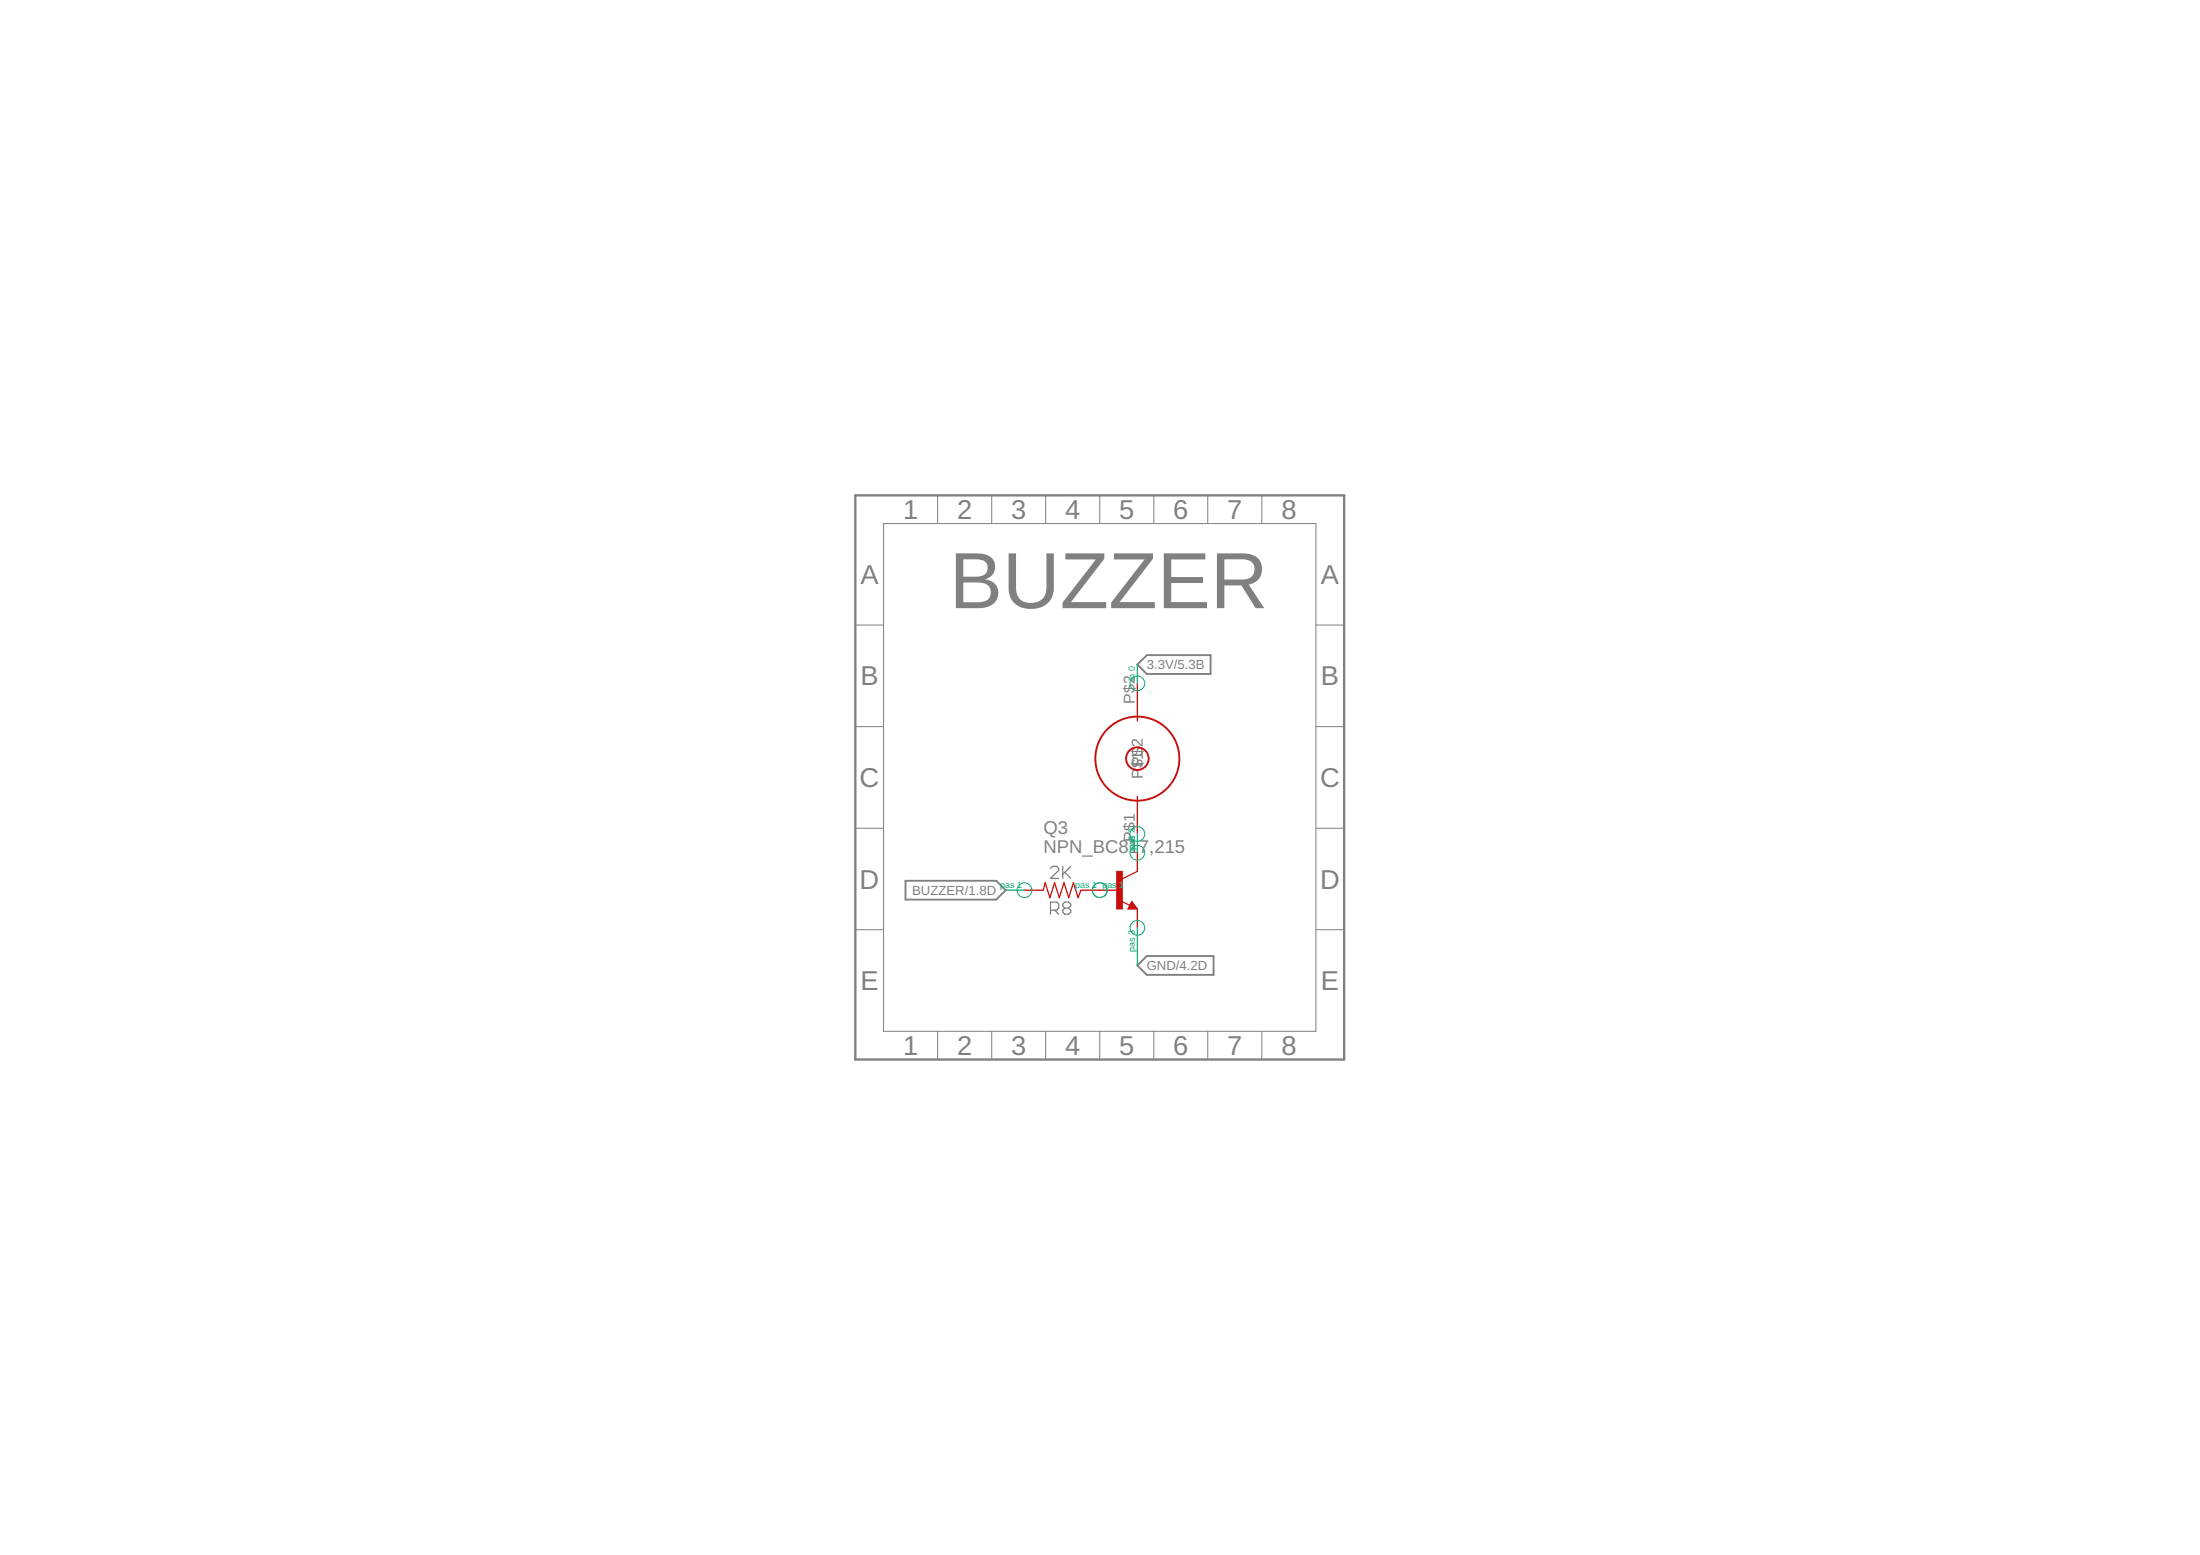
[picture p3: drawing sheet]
<svg xmlns="http://www.w3.org/2000/svg" width="297mm" height="210mm" viewBox="0 0 297 210" stroke-linecap="round" stroke-linejoin="round" font-family="sans-serif">
<path d="M141.8 117.2l.3-.3h.6l.2 .3v.3l-1.1 1.1h1.1M143.5 116.9v1.7M143.8 117.8l.8 .8M144.6 116.9l-1.1 1.1M141.8 122.9h.9l.2-.3v-.6l-.2-.2h-.9v1.6M142.4 122.9l.5 .5M143.8 122.6l-.3-.3v-.3l.3-.2h.5l.3 .2v.3l-.3 .3M143.8 122.6l-.3 .3v.2l.3 .3h.5l.3-.3v-.2l-.3-.3M143.8 122.6h.5" fill="none" stroke="#808080" stroke-width=".17"/>
<path d="M115.5 66.9h66v76.1h-66z" fill="none" stroke="#808080" stroke-width=".32"/>
<g fill="none" stroke="#808080" stroke-width=".14">
<path d="M119.3 70.7h58.4v68.5h-58.4zM126.6 66.9v3.8M133.9 66.9v3.8M141.2 66.9v3.8M148.5 66.9v3.8M155.8 66.9v3.8M163.1 66.9v3.8M170.4 66.9v3.8M115.5 84.4h3.8M115.5 98.1h3.8M177.7 84.4h3.8M177.7 98.1h3.8"/>
<path d="M115.5 111.8h3.8M177.7 111.8h3.8M115.5 125.5h3.8M126.6 139.2v3.8M133.9 139.2v3.8M141.2 139.2v3.8M148.5 139.2v3.8M155.8 139.2v3.8M163.1 139.2v3.8M170.4 139.2v3.8M177.7 125.5h3.8"/>
</g>
<path d="M153.6 89.7l1.2-1.3h8.6v2.6h-8.6zM122.3 118.9h12.2l1.3 1.3-1.3 1.2h-12.2zM153.6 130.3l1.2-1.2h9.1v2.5h-9.1z" fill="none" stroke="#808080" stroke-width=".25"/>
<path d="M153.6 92.2v5.1M153.6 115.1v2.5l-2.1 1M153.6 107.5v5.1M138.3 120.2h2.6l.2-1.1 .7 2.1 .6-2.1 .6 2.1 .7-2.1 .6 2.1 .6-2.1 .7 2.1 .3-1h5.1M151.3 121.6l1.3 .6M152.8 121.7l.8 1h-1.3zM153.6 122.7v2.5" fill="none" stroke="#c90d0c" stroke-width=".17"/>
<g fill="none" stroke="#c90d0c" stroke-width=".25">
<path d="M152.8 122.2l.1 .2h-.4l.3-.5 .5 .7h-.8"/>
<circle cx="153.6" cy="102.4" r="5.7"/>
<circle cx="153.6" cy="102.4" r="1.52"/>
</g>
<path d="M150.8 117.6h.7v5.1h-.7z" fill="#c90d0c" stroke="#c90d0c" stroke-width=".14"/>
<g fill="none" stroke="#0dab76" stroke-width=".14">
<circle cx="153.6" cy="92.2" r=".99"/>
<circle cx="153.6" cy="115.1" r=".99"/>
<circle cx="153.6" cy="112.6" r=".99"/>
<circle cx="138.3" cy="120.2" r=".99"/>
<circle cx="148.5" cy="120.2" r=".99"/>
<circle cx="153.6" cy="125.2" r=".99"/>
</g>
<path d="M153.6 89.7v2.5M153.6 112.6v2.5M135.8 120.2h2.5M153.6 125.2v5.1" fill="none" stroke="#0dab76" stroke-width=".17"/>
<text font-size="10.8" fill="#808080" x="128.2" y="82.1">BUZZER</text>
<g font-size="3.7" fill="#808080">
<text x="121.9" y="70.1">1</text>
<text x="129.2" y="70.1">2</text>
<text x="136.5" y="70.1">3</text>
<text x="143.8" y="70.1">4</text>
<text x="151.1" y="70.1">5</text>
<text x="158.4" y="70.1">6</text>
<text x="165.7" y="70.1">7</text>
<text x="173" y="70.1">8</text>
<text x="116.2" y="78.8">A</text>
<text x="178.3" y="78.8">A</text>
<text x="116.2" y="92.5">B</text>
<text x="178.3" y="92.5">B</text>
<text x="116.1" y="106.2">C</text>
<text x="178.2" y="106.2">C</text>
<text x="116.1" y="119.9">D</text>
<text x="178.2" y="119.9">D</text>
<text x="116.2" y="133.6">E</text>
<text x="178.3" y="133.6">E</text>
<text x="121.9" y="142.4">1</text>
<text x="129.2" y="142.4">2</text>
<text x="136.5" y="142.4">3</text>
<text x="143.8" y="142.4">4</text>
<text x="151.1" y="142.4">5</text>
<text x="158.4" y="142.4">6</text>
<text x="165.7" y="142.4">7</text>
<text x="173" y="142.4">8</text>
</g>
<g font-size="2.5" fill="#808080">
<text x="140.9" y="112.6">Q3</text>
<text x="140.9" y="115.1">NPN_BC81</text>
<text x="153.8" y="115.1">7,215</text>
</g>
<g font-size="2.1" fill="#808080">
<text x="153.2" y="95" transform="rotate(-90 153.2 95)">P$2</text>
<text x="154.3" y="105.1" transform="rotate(-90 154.3 105.1)">P$P1$2</text>
<text x="153.2" y="113.6" transform="rotate(-90 153.2 113.6)">P$1</text>
</g>
<g font-size="1.8" fill="#808080">
<text x="154.8" y="90.3">3.3V/5.3B</text>
<text x="123.2" y="120.8">BUZZER/1.8D</text>
<text x="154.8" y="131">GND/4.2D</text>
</g>
<g font-size="1.2" fill="#0dab76">
<text x="153.2" y="91.9" transform="rotate(-90 153.2 91.9)">io 0</text>
<text x="135" y="119.8">pas 1</text>
<text x="145.2" y="119.8">pas 1 pas</text>
<text x="151.1" y="119.8">1</text>
<text x="153.2" y="114.9" transform="rotate(-90 153.2 114.9)">io</text>
<text x="153.2" y="114.7" transform="rotate(-90 153.2 114.7)">pa0s 2</text>
<text x="153.2" y="128.5" transform="rotate(-90 153.2 128.5)">pas 3</text>
</g>
</svg>
